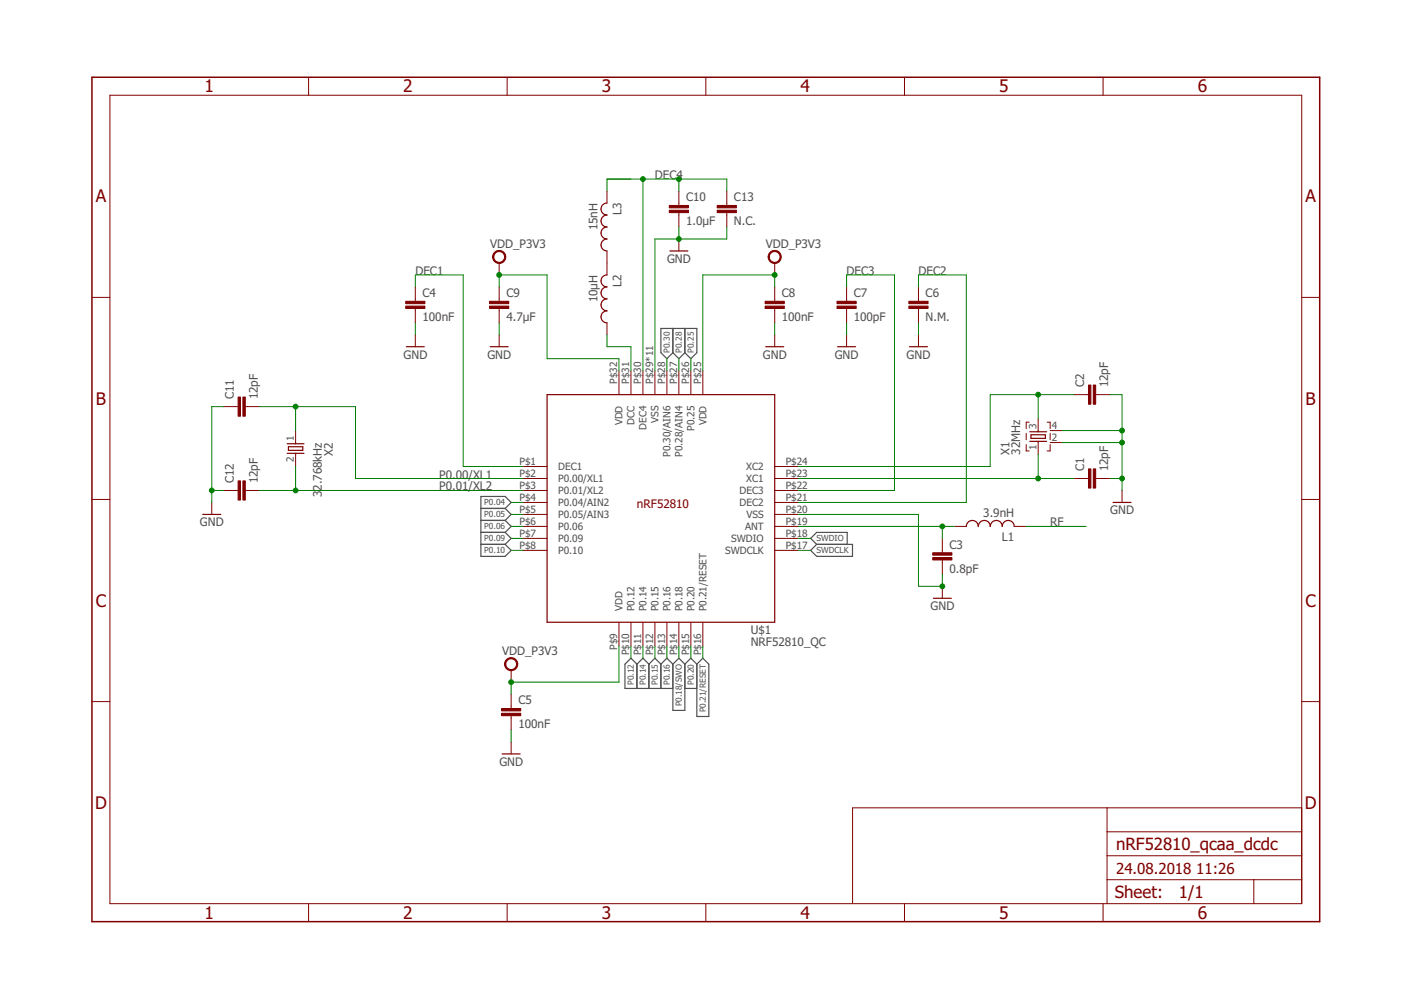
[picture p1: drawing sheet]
<?xml version="1.0" encoding="utf-8"?>
<!DOCTYPE eagle SYSTEM "eagle.dtd">
<eagle version="8.3.0">
<drawing>
<settings>
<setting alwaysvectorfont="no"/>
<setting keepoldvectorfont="yes"/>
<setting verticaltext="up"/>
</settings>
<grid distance="0.1" unitdist="inch" unit="inch" style="lines" multiple="1" display="no" altdistance="0.01" altunitdist="inch" altunit="inch"/>
<schematic xreflabel="%F%N/%S.%C%R" xrefpart="/%S.%C%R">
<libraries>
<library name="frames">
<symbols>
<symbol name="A4L-LOC">
<wire x1="256.54" y1="3.81" x2="256.54" y2="8.89" width="0.1016" layer="94"/>
<wire x1="256.54" y1="8.89" x2="256.54" y2="13.97" width="0.1016" layer="94"/>
<wire x1="256.54" y1="13.97" x2="256.54" y2="19.05" width="0.1016" layer="94"/>
<wire x1="256.54" y1="19.05" x2="256.54" y2="24.13" width="0.1016" layer="94"/>
<wire x1="161.29" y1="3.81" x2="161.29" y2="24.13" width="0.1016" layer="94"/>
<wire x1="161.29" y1="24.13" x2="215.265" y2="24.13" width="0.1016" layer="94"/>
<wire x1="215.265" y1="24.13" x2="256.54" y2="24.13" width="0.1016" layer="94"/>
<wire x1="246.38" y1="3.81" x2="246.38" y2="8.89" width="0.1016" layer="94"/>
<wire x1="246.38" y1="8.89" x2="256.54" y2="8.89" width="0.1016" layer="94"/>
<wire x1="246.38" y1="8.89" x2="215.265" y2="8.89" width="0.1016" layer="94"/>
<wire x1="215.265" y1="8.89" x2="215.265" y2="3.81" width="0.1016" layer="94"/>
<wire x1="215.265" y1="8.89" x2="215.265" y2="13.97" width="0.1016" layer="94"/>
<wire x1="215.265" y1="13.97" x2="256.54" y2="13.97" width="0.1016" layer="94"/>
<wire x1="215.265" y1="13.97" x2="215.265" y2="19.05" width="0.1016" layer="94"/>
<wire x1="215.265" y1="19.05" x2="256.54" y2="19.05" width="0.1016" layer="94"/>
<wire x1="215.265" y1="19.05" x2="215.265" y2="24.13" width="0.1016" layer="94"/>
<text x="217.17" y="15.24" size="2.54" layer="94">&gt;DRAWING_NAME</text>
<text x="217.17" y="10.16" size="2.286" layer="94">&gt;LAST_DATE_TIME</text>
<text x="230.505" y="5.08" size="2.54" layer="94">&gt;SHEET</text>
<text x="216.916" y="4.953" size="2.54" layer="94">Sheet:</text>
<frame x1="0" y1="0" x2="260.35" y2="179.07" columns="6" rows="4" layer="94"/>
</symbol>
</symbols>
<devicesets>
<deviceset name="A4L-LOC" prefix="FRAME" uservalue="yes">
<gates>
<gate name="G$1" symbol="A4L-LOC" x="0" y="0"/>
</gates>
<devices>
<device name="">
<technologies>
<technology name=""/>
</technologies>
</device>
</devices>
</deviceset>
</devicesets>
</library>
<library name="Nordic_nRF">
<symbols>
<symbol name="XTAL_GND">
<wire x1="4.826" y1="2.54" x2="5.08" y2="2.54" width="0.1524" layer="94"/>
<wire x1="2.54" y1="2.54" x2="2.794" y2="2.54" width="0.1524" layer="94"/>
<wire x1="3.429" y1="4.064" x2="3.429" y2="1.016" width="0.254" layer="94"/>
<wire x1="3.429" y1="1.016" x2="4.191" y2="1.016" width="0.254" layer="94"/>
<wire x1="4.191" y1="1.016" x2="4.191" y2="4.064" width="0.254" layer="94"/>
<wire x1="4.191" y1="4.064" x2="3.429" y2="4.064" width="0.254" layer="94"/>
<wire x1="4.826" y1="4.318" x2="4.826" y2="2.54" width="0.254" layer="94"/>
<wire x1="4.826" y1="2.54" x2="4.826" y2="0.762" width="0.254" layer="94"/>
<wire x1="2.794" y1="4.318" x2="2.794" y2="2.54" width="0.254" layer="94"/>
<wire x1="2.794" y1="2.54" x2="2.794" y2="0.762" width="0.254" layer="94"/>
<wire x1="0.762" y1="4.445" x2="0.762" y2="5.08" width="0.1524" layer="94" style="shortdash"/>
<wire x1="0.762" y1="5.08" x2="6.858" y2="5.08" width="0.1524" layer="94" style="shortdash"/>
<wire x1="6.858" y1="5.08" x2="6.858" y2="4.445" width="0.1524" layer="94" style="shortdash"/>
<wire x1="6.858" y1="0.635" x2="6.858" y2="0" width="0.1524" layer="94" style="shortdash"/>
<wire x1="0.762" y1="0" x2="6.858" y2="0" width="0.1524" layer="94" style="shortdash"/>
<wire x1="0.762" y1="0" x2="0.762" y2="0.635" width="0.1524" layer="94" style="shortdash"/>
<text x="0" y="8.636" size="1.778" layer="95">&gt;NAME</text>
<text x="0" y="6.35" size="1.778" layer="96">&gt;VALUE</text>
<pin name="3" x="7.62" y="2.54" visible="pad" length="short" direction="pas" swaplevel="1" rot="R180"/>
<pin name="1" x="0" y="2.54" visible="pad" length="short" direction="pas" swaplevel="1"/>
<pin name="4" x="5.08" y="-2.54" visible="pad" length="short" direction="pas" rot="R90"/>
<pin name="2" x="2.54" y="-2.54" visible="pad" length="short" direction="pas" rot="R90"/>
</symbol>
<symbol name="XTAL">
<wire x1="2.286" y1="0" x2="2.54" y2="0" width="0.1524" layer="94"/>
<wire x1="0" y1="0" x2="0.254" y2="0" width="0.1524" layer="94"/>
<wire x1="0.889" y1="1.524" x2="0.889" y2="-1.524" width="0.254" layer="94"/>
<wire x1="0.889" y1="-1.524" x2="1.651" y2="-1.524" width="0.254" layer="94"/>
<wire x1="1.651" y1="-1.524" x2="1.651" y2="1.524" width="0.254" layer="94"/>
<wire x1="1.651" y1="1.524" x2="0.889" y2="1.524" width="0.254" layer="94"/>
<wire x1="2.286" y1="1.778" x2="2.286" y2="0" width="0.254" layer="94"/>
<wire x1="2.286" y1="0" x2="2.286" y2="-1.778" width="0.254" layer="94"/>
<wire x1="0.254" y1="1.778" x2="0.254" y2="0" width="0.254" layer="94"/>
<wire x1="0.254" y1="0" x2="0.254" y2="-1.778" width="0.254" layer="94"/>
<text x="0" y="6.096" size="1.778" layer="95">&gt;NAME</text>
<text x="0" y="3.81" size="1.778" layer="96">&gt;VALUE</text>
<pin name="2" x="5.08" y="0" visible="pad" length="short" direction="pas" swaplevel="1" rot="R180"/>
<pin name="1" x="-2.54" y="0" visible="pad" length="short" direction="pas" swaplevel="1"/>
</symbol>
<symbol name="L-US">
<wire x1="0" y1="5.08" x2="1.27" y2="3.81" width="0.254" layer="94" curve="-90"/>
<wire x1="0" y1="2.54" x2="1.27" y2="3.81" width="0.254" layer="94" curve="90"/>
<wire x1="0" y1="2.54" x2="1.27" y2="1.27" width="0.254" layer="94" curve="-90"/>
<wire x1="0" y1="0" x2="1.27" y2="1.27" width="0.254" layer="94" curve="90"/>
<wire x1="0" y1="0" x2="1.27" y2="-1.27" width="0.254" layer="94" curve="-90"/>
<wire x1="0" y1="-2.54" x2="1.27" y2="-1.27" width="0.254" layer="94" curve="90"/>
<wire x1="0" y1="-2.54" x2="1.27" y2="-3.81" width="0.254" layer="94" curve="-90"/>
<wire x1="0" y1="-5.08" x2="1.27" y2="-3.81" width="0.254" layer="94" curve="90"/>
<text x="-1.27" y="-5.08" size="1.778" layer="95" rot="R90">&gt;NAME</text>
<text x="3.81" y="-5.08" size="1.778" layer="96" rot="R90">&gt;VALUE</text>
<pin name="2" x="0" y="-7.62" visible="off" length="short" direction="pas" swaplevel="1" rot="R90"/>
<pin name="1" x="0" y="7.62" visible="off" length="short" direction="pas" swaplevel="1" rot="R270"/>
</symbol>
<symbol name="C-EU">
<wire x1="0" y1="0" x2="0" y2="-0.508" width="0.1524" layer="94"/>
<wire x1="0" y1="-2.54" x2="0" y2="-2.032" width="0.1524" layer="94"/>
<text x="1.524" y="0.381" size="1.778" layer="95">&gt;NAME</text>
<text x="1.524" y="-4.699" size="1.778" layer="96">&gt;VALUE</text>
<rectangle x1="-2.032" y1="-2.032" x2="2.032" y2="-1.524" layer="94"/>
<rectangle x1="-2.032" y1="-1.016" x2="2.032" y2="-0.508" layer="94"/>
<pin name="1" x="0" y="2.54" visible="off" length="short" direction="pas" swaplevel="1" rot="R270"/>
<pin name="2" x="0" y="-5.08" visible="off" length="short" direction="pas" swaplevel="1" rot="R90"/>
</symbol>
<symbol name="NRF52810_QC">
<pin name="DEC1@1" x="-5.08" y="33.02" length="middle"/>
<pin name="P0.00/XL1@2" x="-5.08" y="30.48" length="middle"/>
<pin name="P0.01/XL2@3" x="-5.08" y="27.94" length="middle"/>
<pin name="P0.04/AIN2@4" x="-5.08" y="25.4" length="middle"/>
<pin name="P0.05/AIN3@5" x="-5.08" y="22.86" length="middle"/>
<pin name="P0.06@6" x="-5.08" y="20.32" length="middle"/>
<pin name="P0.09@7" x="-5.08" y="17.78" length="middle"/>
<pin name="P0.10@8" x="-5.08" y="15.24" length="middle"/>
<pin name="VDD@9" x="15.24" y="-5.08" length="middle" rot="R90"/>
<pin name="P0.12@10" x="17.78" y="-5.08" length="middle" rot="R90"/>
<pin name="P0.14@11" x="20.32" y="-5.08" length="middle" rot="R90"/>
<pin name="P0.15@12" x="22.86" y="-5.08" length="middle" rot="R90"/>
<pin name="P0.16@13" x="25.4" y="-5.08" length="middle" rot="R90"/>
<pin name="P0.18@14" x="27.94" y="-5.08" length="middle" rot="R90"/>
<pin name="P0.20@15" x="30.48" y="-5.08" length="middle" rot="R90"/>
<pin name="P0.21/RESET@16" x="33.02" y="-5.08" length="middle" rot="R90"/>
<pin name="SWDCLK@17" x="53.34" y="15.24" length="middle" rot="R180"/>
<pin name="SWDIO@18" x="53.34" y="17.78" length="middle" rot="R180"/>
<pin name="ANT@19" x="53.34" y="20.32" length="middle" rot="R180"/>
<pin name="VSS@20" x="53.34" y="22.86" length="middle" rot="R180"/>
<pin name="DEC2@21" x="53.34" y="25.4" length="middle" rot="R180"/>
<pin name="DEC3@22" x="53.34" y="27.94" length="middle" rot="R180"/>
<pin name="XC1@23" x="53.34" y="30.48" length="middle" rot="R180"/>
<pin name="XC2@24" x="53.34" y="33.02" length="middle" rot="R180"/>
<pin name="VDD@25" x="33.02" y="53.34" length="middle" rot="R270"/>
<pin name="P0.25@26" x="30.48" y="53.34" length="middle" rot="R270"/>
<pin name="P0.28/AIN4@27" x="27.94" y="53.34" length="middle" rot="R270"/>
<pin name="P0.30/AIN6@28" x="25.4" y="53.34" length="middle" rot="R270"/>
<pin name="VSS@29" x="22.86" y="53.34" length="middle" rot="R270"/>
<pin name="DEC4@30" x="20.32" y="53.34" length="middle" rot="R270"/>
<pin name="DCC@31" x="17.78" y="53.34" length="middle" rot="R270"/>
<pin name="VDD@32" x="15.24" y="53.34" length="middle" rot="R270"/>
<wire x1="0" y1="0" x2="0" y2="48.26" width="0.254" layer="94"/>
<wire x1="0" y1="48.26" x2="48.26" y2="48.26" width="0.254" layer="94"/>
<wire x1="48.26" y1="48.26" x2="48.26" y2="0" width="0.254" layer="94"/>
<wire x1="48.26" y1="0" x2="0" y2="0" width="0.254" layer="94"/>
<text x="19.05" y="24.13" size="1.778" layer="94">nRF52810</text>
<text x="43.18" y="-2.54" size="1.778" layer="95">&gt;NAME</text>
<text x="43.18" y="-5.08" size="1.778" layer="96">&gt;VALUE</text>
</symbol>
</symbols>
<devicesets>
<deviceset name="XTAL_32MHZ" uservalue="yes">
<gates>
<gate name="X$1" symbol="XTAL_GND" x="0" y="0"/>
</gates>
<devices>
<device name="" package="BT-XTAL_2016_N">
<connects>
<connect gate="X$1" pin="1" pad="1"/>
<connect gate="X$1" pin="2" pad="2"/>
<connect gate="X$1" pin="3" pad="3"/>
<connect gate="X$1" pin="4" pad="4"/>
</connects>
<technologies>
<technology name=""/>
</technologies>
</device>
</devices>
</deviceset>
<deviceset name="XTAL_32KHZ" uservalue="yes">
<gates>
<gate name="X$1" symbol="XTAL" x="0" y="0"/>
</gates>
<devices>
<device name="" package="XTAL_3215_N">
<connects>
<connect gate="X$1" pin="1" pad="1"/>
<connect gate="X$1" pin="2" pad="2"/>
</connects>
<technologies>
<technology name=""/>
</technologies>
</device>
</devices>
</deviceset>
<deviceset name="INDUCTOR" uservalue="yes">
<gates>
<gate name="L$1" symbol="L-US" x="0" y="0"/>
</gates>
<devices>
<device name="_0402_L" package="RESC0402_L">
<connects>
<connect gate="L$1" pin="1" pad="1"/>
<connect gate="L$1" pin="2" pad="2"/>
</connects>
<technologies>
<technology name=""/>
</technologies>
</device>
<device name="_0201_L" package="RESC0201_L">
<connects>
<connect gate="L$1" pin="1" pad="1"/>
<connect gate="L$1" pin="2" pad="2"/>
</connects>
<technologies>
<technology name=""/>
</technologies>
</device>
<device name="_0201_M" package="RESC0201_M">
<connects>
<connect gate="L$1" pin="1" pad="1"/>
<connect gate="L$1" pin="2" pad="2"/>
</connects>
<technologies>
<technology name=""/>
</technologies>
</device>
<device name="_0201_N" package="RESC0201_N">
<connects>
<connect gate="L$1" pin="1" pad="1"/>
<connect gate="L$1" pin="2" pad="2"/>
</connects>
<technologies>
<technology name=""/>
</technologies>
</device>
<device name="_0402_M" package="RESC0402_M">
<connects>
<connect gate="L$1" pin="1" pad="1"/>
<connect gate="L$1" pin="2" pad="2"/>
</connects>
<technologies>
<technology name=""/>
</technologies>
</device>
<device name="_0402_N" package="RESC0402_N">
<connects>
<connect gate="L$1" pin="1" pad="1"/>
<connect gate="L$1" pin="2" pad="2"/>
</connects>
<technologies>
<technology name=""/>
</technologies>
</device>
<device name="_0603_L" package="RESC0603_L">
<connects>
<connect gate="L$1" pin="1" pad="1"/>
<connect gate="L$1" pin="2" pad="2"/>
</connects>
<technologies>
<technology name=""/>
</technologies>
</device>
<device name="_0603_M" package="RESC0603_M">
<connects>
<connect gate="L$1" pin="1" pad="1"/>
<connect gate="L$1" pin="2" pad="2"/>
</connects>
<technologies>
<technology name=""/>
</technologies>
</device>
<device name="_0603_N" package="RESC0603_N">
<connects>
<connect gate="L$1" pin="1" pad="1"/>
<connect gate="L$1" pin="2" pad="2"/>
</connects>
<technologies>
<technology name=""/>
</technologies>
</device>
<device name="_0805_L" package="RESC0805_L">
<connects>
<connect gate="L$1" pin="1" pad="1"/>
<connect gate="L$1" pin="2" pad="2"/>
</connects>
<technologies>
<technology name=""/>
</technologies>
</device>
<device name="_0805_M" package="RESC0805_M">
<connects>
<connect gate="L$1" pin="1" pad="1"/>
<connect gate="L$1" pin="2" pad="2"/>
</connects>
<technologies>
<technology name=""/>
</technologies>
</device>
<device name="_0805_N" package="RESC0805_N">
<connects>
<connect gate="L$1" pin="1" pad="1"/>
<connect gate="L$1" pin="2" pad="2"/>
</connects>
<technologies>
<technology name=""/>
</technologies>
</device>
</devices>
</deviceset>
<deviceset name="CAPACITOR" uservalue="yes">
<gates>
<gate name="C$1" symbol="C-EU" x="0" y="0"/>
</gates>
<devices>
<device name="_0201_L" package="RESC0201_L">
<connects>
<connect gate="C$1" pin="1" pad="1"/>
<connect gate="C$1" pin="2" pad="2"/>
</connects>
<technologies>
<technology name=""/>
</technologies>
</device>
<device name="_0201_M" package="RESC0201_M">
<connects>
<connect gate="C$1" pin="1" pad="1"/>
<connect gate="C$1" pin="2" pad="2"/>
</connects>
<technologies>
<technology name=""/>
</technologies>
</device>
<device name="_0201_N" package="RESC0201_N">
<connects>
<connect gate="C$1" pin="1" pad="1"/>
<connect gate="C$1" pin="2" pad="2"/>
</connects>
<technologies>
<technology name=""/>
</technologies>
</device>
<device name="_0402_L" package="RESC0402_L">
<connects>
<connect gate="C$1" pin="1" pad="1"/>
<connect gate="C$1" pin="2" pad="2"/>
</connects>
<technologies>
<technology name=""/>
</technologies>
</device>
<device name="_0402_M" package="RESC0402_M">
<connects>
<connect gate="C$1" pin="1" pad="1"/>
<connect gate="C$1" pin="2" pad="2"/>
</connects>
<technologies>
<technology name=""/>
</technologies>
</device>
<device name="_0402_N" package="RESC0402_N">
<connects>
<connect gate="C$1" pin="1" pad="1"/>
<connect gate="C$1" pin="2" pad="2"/>
</connects>
<technologies>
<technology name=""/>
</technologies>
</device>
<device name="_0603_L" package="RESC0603_L">
<connects>
<connect gate="C$1" pin="1" pad="1"/>
<connect gate="C$1" pin="2" pad="2"/>
</connects>
<technologies>
<technology name=""/>
</technologies>
</device>
<device name="_0603_M" package="RESC0603_M">
<connects>
<connect gate="C$1" pin="1" pad="1"/>
<connect gate="C$1" pin="2" pad="2"/>
</connects>
<technologies>
<technology name=""/>
</technologies>
</device>
<device name="_0603_N" package="RESC0603_N">
<connects>
<connect gate="C$1" pin="1" pad="1"/>
<connect gate="C$1" pin="2" pad="2"/>
</connects>
<technologies>
<technology name=""/>
</technologies>
</device>
<device name="_0805_L" package="RESC0805_L">
<connects>
<connect gate="C$1" pin="1" pad="1"/>
<connect gate="C$1" pin="2" pad="2"/>
</connects>
<technologies>
<technology name=""/>
</technologies>
</device>
<device name="_0805_M" package="RESC0805_M">
<connects>
<connect gate="C$1" pin="1" pad="1"/>
<connect gate="C$1" pin="2" pad="2"/>
</connects>
<technologies>
<technology name=""/>
</technologies>
</device>
<device name="_0805_N" package="RESC0805_N">
<connects>
<connect gate="C$1" pin="1" pad="1"/>
<connect gate="C$1" pin="2" pad="2"/>
</connects>
<technologies>
<technology name=""/>
</technologies>
</device>
</devices>
</deviceset>
<deviceset name="NRF52810_QC">
<gates>
<gate name="G$1" symbol="NRF52810_QC" x="0" y="0"/>
</gates>
<devices>
<device name="" package="QFN50P500X500X90-32_N">
<connects>
<connect gate="G$1" pin="ANT@19" pad="P$19"/>
<connect gate="G$1" pin="DCC@31" pad="P$31"/>
<connect gate="G$1" pin="DEC1@1" pad="P$1"/>
<connect gate="G$1" pin="DEC2@21" pad="P$21"/>
<connect gate="G$1" pin="DEC3@22" pad="P$22"/>
<connect gate="G$1" pin="DEC4@30" pad="P$30"/>
<connect gate="G$1" pin="P0.00/XL1@2" pad="P$2"/>
<connect gate="G$1" pin="P0.01/XL2@3" pad="P$3"/>
<connect gate="G$1" pin="P0.04/AIN2@4" pad="P$4"/>
<connect gate="G$1" pin="P0.05/AIN3@5" pad="P$5"/>
<connect gate="G$1" pin="P0.06@6" pad="P$6"/>
<connect gate="G$1" pin="P0.09@7" pad="P$7"/>
<connect gate="G$1" pin="P0.10@8" pad="P$8"/>
<connect gate="G$1" pin="P0.12@10" pad="P$10"/>
<connect gate="G$1" pin="P0.14@11" pad="P$11"/>
<connect gate="G$1" pin="P0.15@12" pad="P$12"/>
<connect gate="G$1" pin="P0.16@13" pad="P$13"/>
<connect gate="G$1" pin="P0.18@14" pad="P$14"/>
<connect gate="G$1" pin="P0.20@15" pad="P$15"/>
<connect gate="G$1" pin="P0.21/RESET@16" pad="P$16"/>
<connect gate="G$1" pin="P0.25@26" pad="P$26"/>
<connect gate="G$1" pin="P0.28/AIN4@27" pad="P$27"/>
<connect gate="G$1" pin="P0.30/AIN6@28" pad="P$28"/>
<connect gate="G$1" pin="SWDCLK@17" pad="P$17"/>
<connect gate="G$1" pin="SWDIO@18" pad="P$18"/>
<connect gate="G$1" pin="VDD@25" pad="P$25"/>
<connect gate="G$1" pin="VDD@32" pad="P$32"/>
<connect gate="G$1" pin="VDD@9" pad="P$9"/>
<connect gate="G$1" pin="VSS@20" pad="P$20"/>
<connect gate="G$1" pin="VSS@29" pad="P$29 P$33 P$34 P$35 P$36 P$37 P$38 P$39 P$40 P$41 P$42"/>
<connect gate="G$1" pin="XC1@23" pad="P$23"/>
<connect gate="G$1" pin="XC2@24" pad="P$24"/>
</connects>
<technologies>
<technology name=""/>
</technologies>
</device>
</devices>
</deviceset>
</devicesets>
</library>
<library name="supply2">
<symbols>
<symbol name="VCC">
<circle x="0" y="1.27" radius="1.27" width="0.254" layer="94"/>
<text x="-1.905" y="3.175" size="1.778" layer="96">&gt;VALUE</text>
<pin name="VCC" x="0" y="-2.54" visible="off" length="short" direction="sup" rot="R90"/>
</symbol>
</symbols>
<devicesets>
<deviceset name="VCC" prefix="SUPPLY">
<gates>
<gate name="G$1" symbol="VCC" x="0" y="0"/>
</gates>
<devices>
<device name="">
<technologies>
<technology name=""/>
</technologies>
</device>
</devices>
</deviceset>
</devicesets>
</library>
<library name="supply1">
<symbols>
<symbol name="GND">
<wire x1="-1.905" y1="0" x2="1.905" y2="0" width="0.254" layer="94"/>
<text x="-2.54" y="-2.54" size="1.778" layer="96">&gt;VALUE</text>
<pin name="GND" x="0" y="2.54" visible="off" length="short" direction="sup" rot="R270"/>
</symbol>
</symbols>
<devicesets>
<deviceset name="GND" prefix="GND">
<gates>
<gate name="1" symbol="GND" x="0" y="0"/>
</gates>
<devices>
<device name="">
<technologies>
<technology name=""/>
</technologies>
</device>
</devices>
</deviceset>
</devicesets>
</library>
</libraries>
<attributes>
</attributes>
<variantdefs>
</variantdefs>
<classes>
<class number="0" name="default" width="0" drill="0">
</class>
</classes>
<parts>
<part name="FRAME1" library="frames" deviceset="A4L-LOC" device="" value="1"/>
<part name="VDD_NRF" library="supply2" deviceset="VCC" device="" value="VDD_P3V3"/>
<part name="VDD_NRF1" library="supply2" deviceset="VCC" device="" value="VDD_P3V3"/>
<part name="VDD_NRF2" library="supply2" deviceset="VCC" device="" value="VDD_P3V3"/>
<part name="GND1" library="supply1" deviceset="GND" device=""/>
<part name="GND2" library="supply1" deviceset="GND" device=""/>
<part name="GND3" library="supply1" deviceset="GND" device=""/>
<part name="GND4" library="supply1" deviceset="GND" device=""/>
<part name="GND5" library="supply1" deviceset="GND" device=""/>
<part name="GND6" library="supply1" deviceset="GND" device=""/>
<part name="GND7" library="supply1" deviceset="GND" device=""/>
<part name="GND9" library="supply1" deviceset="GND" device=""/>
<part name="GND10" library="supply1" deviceset="GND" device=""/>
<part name="GND11" library="supply1" deviceset="GND" device=""/>
<part name="X1" library="Nordic_nRF" deviceset="XTAL_32MHZ" device="" value="32MHz"/>
<part name="X2" library="Nordic_nRF" deviceset="XTAL_32KHZ" device="" value="32.768kHz"/>
<part name="L1" library="Nordic_nRF" deviceset="INDUCTOR" device="_0402_N" value="3.9nH"/>
<part name="C2" library="Nordic_nRF" deviceset="CAPACITOR" device="_0402_N" value="12pF"/>
<part name="C1" library="Nordic_nRF" deviceset="CAPACITOR" device="_0402_N" value="12pF"/>
<part name="C3" library="Nordic_nRF" deviceset="CAPACITOR" device="_0402_N" value="0.8pF"/>
<part name="C4" library="Nordic_nRF" deviceset="CAPACITOR" device="_0402_N" value="100nF"/>
<part name="C5" library="Nordic_nRF" deviceset="CAPACITOR" device="_0402_N" value="100nF"/>
<part name="C6" library="Nordic_nRF" deviceset="CAPACITOR" device="_0402_N" value="N.M."/>
<part name="C7" library="Nordic_nRF" deviceset="CAPACITOR" device="_0402_N" value="100pF"/>
<part name="C8" library="Nordic_nRF" deviceset="CAPACITOR" device="_0402_N" value="100nF"/>
<part name="C9" library="Nordic_nRF" deviceset="CAPACITOR" device="_0603_N" value="4.7µF"/>
<part name="C10" library="Nordic_nRF" deviceset="CAPACITOR" device="_0603_N" value="1.0µF"/>
<part name="C11" library="Nordic_nRF" deviceset="CAPACITOR" device="_0402_N" value="12pF"/>
<part name="C12" library="Nordic_nRF" deviceset="CAPACITOR" device="_0402_N" value="12pF"/>
<part name="U$1" library="Nordic_nRF" deviceset="NRF52810_QC" device=""/>
<part name="L2" library="Nordic_nRF" deviceset="INDUCTOR" device="_0603_N" value="10µH"/>
<part name="L3" library="Nordic_nRF" deviceset="INDUCTOR" device="_0402_N" value="15nH"/>
<part name="C13" library="Nordic_nRF" deviceset="CAPACITOR" device="_0402_N" value="N.C."/>
</parts>
<sheets>
<sheet>
<plain>
</plain>
<instances>
<instance part="FRAME1" gate="G$1" x="0" y="0"/>
<instance part="VDD_NRF" gate="G$1" x="88.9" y="53.34"/>
<instance part="GND1" gate="1" x="88.9" y="35.56" rot="MR0"/>
<instance part="GND2" gate="1" x="68.58" y="121.92" rot="MR0"/>
<instance part="GND3" gate="1" x="86.36" y="121.92" rot="MR0"/>
<instance part="GND4" gate="1" x="124.46" y="142.24" rot="MR0"/>
<instance part="GND5" gate="1" x="144.78" y="121.92" rot="MR0"/>
<instance part="GND6" gate="1" x="180.34" y="68.58" rot="MR0"/>
<instance part="GND7" gate="1" x="160.02" y="121.92" rot="MR0"/>
<instance part="GND9" gate="1" x="25.4" y="86.36" rot="MR0"/>
<instance part="VDD_NRF1" gate="G$1" x="86.36" y="139.7"/>
<instance part="VDD_NRF2" gate="G$1" x="144.78" y="139.7"/>
<instance part="GND10" gate="1" x="218.44" y="88.9" rot="MR0"/>
<instance part="GND11" gate="1" x="175.26" y="121.92" rot="MR0"/>
<instance part="X1" gate="X$1" x="203.2" y="99.06" rot="R90"/>
<instance part="L1" gate="L$1" x="190.5" y="83.82" rot="R90"/>
<instance part="C2" gate="C$1" x="210.82" y="111.76" rot="R90"/>
<instance part="C1" gate="C$1" x="210.82" y="93.98" rot="R90"/>
<instance part="C3" gate="C$1" x="180.34" y="78.74"/>
<instance part="C4" gate="C$1" x="68.58" y="132.08"/>
<instance part="C5" gate="C$1" x="88.9" y="45.72"/>
<instance part="C8" gate="C$1" x="144.78" y="132.08"/>
<instance part="C6" gate="C$1" x="175.26" y="132.08"/>
<instance part="C7" gate="C$1" x="160.02" y="132.08"/>
<instance part="C9" gate="C$1" x="86.36" y="132.08"/>
<instance part="C10" gate="C$1" x="124.46" y="152.4"/>
<instance part="X2" gate="X$1" x="43.18" y="101.6" rot="R270"/>
<instance part="C11" gate="C$1" x="30.48" y="109.22" rot="R90"/>
<instance part="C12" gate="C$1" x="30.48" y="91.44" rot="R90"/>
<instance part="U$1" gate="G$1" x="96.52" y="63.5"/>
<instance part="L3" gate="L$1" x="109.22" y="147.32" rot="R180"/>
<instance part="L2" gate="L$1" x="109.22" y="132.08" rot="R180"/>
<instance part="C13" gate="C$1" x="134.62" y="152.4"/>
</instances>
<busses>
</busses>
<nets>
<net name="GND" class="0">
<segment>
<pinref part="GND1" gate="1" pin="GND"/>
<wire x1="88.9" y1="38.1" x2="88.9" y2="40.64" width="0.1524" layer="91"/>
<pinref part="C5" gate="C$1" pin="2"/>
</segment>
<segment>
<pinref part="GND3" gate="1" pin="GND"/>
<wire x1="86.36" y1="124.46" x2="86.36" y2="127" width="0.1524" layer="91"/>
<pinref part="C9" gate="C$1" pin="2"/>
</segment>
<segment>
<pinref part="GND2" gate="1" pin="GND"/>
<wire x1="68.58" y1="124.46" x2="68.58" y2="127" width="0.1524" layer="91"/>
<pinref part="C4" gate="C$1" pin="2"/>
</segment>
<segment>
<pinref part="GND4" gate="1" pin="GND"/>
<wire x1="124.46" y1="147.32" x2="124.46" y2="144.78" width="0.1524" layer="91"/>
<wire x1="119.38" y1="116.84" x2="119.38" y2="144.78" width="0.1524" layer="91"/>
<wire x1="119.38" y1="144.78" x2="124.46" y2="144.78" width="0.1524" layer="91"/>
<junction x="124.46" y="144.78"/>
<pinref part="C10" gate="C$1" pin="2"/>
<pinref part="U$1" gate="G$1" pin="VSS@29"/>
<pinref part="C13" gate="C$1" pin="2"/>
<wire x1="134.62" y1="147.32" x2="134.62" y2="144.78" width="0.1524" layer="91"/>
<wire x1="134.62" y1="144.78" x2="124.46" y2="144.78" width="0.1524" layer="91"/>
</segment>
<segment>
<pinref part="GND5" gate="1" pin="GND"/>
<wire x1="144.78" y1="127" x2="144.78" y2="124.46" width="0.1524" layer="91"/>
<pinref part="C8" gate="C$1" pin="2"/>
</segment>
<segment>
<wire x1="215.9" y1="111.76" x2="218.44" y2="111.76" width="0.1524" layer="91"/>
<pinref part="GND10" gate="1" pin="GND"/>
<wire x1="218.44" y1="111.76" x2="218.44" y2="104.14" width="0.1524" layer="91"/>
<wire x1="218.44" y1="104.14" x2="218.44" y2="101.6" width="0.1524" layer="91"/>
<wire x1="218.44" y1="101.6" x2="218.44" y2="93.98" width="0.1524" layer="91"/>
<wire x1="218.44" y1="93.98" x2="218.44" y2="91.44" width="0.1524" layer="91"/>
<wire x1="215.9" y1="93.98" x2="218.44" y2="93.98" width="0.1524" layer="91"/>
<junction x="218.44" y="93.98"/>
<wire x1="205.74" y1="104.14" x2="218.44" y2="104.14" width="0.1524" layer="91"/>
<junction x="218.44" y="104.14"/>
<wire x1="205.74" y1="101.6" x2="218.44" y2="101.6" width="0.1524" layer="91"/>
<junction x="218.44" y="101.6"/>
<pinref part="X1" gate="X$1" pin="4"/>
<pinref part="X1" gate="X$1" pin="2"/>
<pinref part="C2" gate="C$1" pin="2"/>
<pinref part="C1" gate="C$1" pin="2"/>
</segment>
<segment>
<pinref part="GND7" gate="1" pin="GND"/>
<wire x1="160.02" y1="127" x2="160.02" y2="124.46" width="0.1524" layer="91"/>
<pinref part="C7" gate="C$1" pin="2"/>
</segment>
<segment>
<pinref part="GND11" gate="1" pin="GND"/>
<wire x1="175.26" y1="127" x2="175.26" y2="124.46" width="0.1524" layer="91"/>
<pinref part="C6" gate="C$1" pin="2"/>
</segment>
<segment>
<pinref part="GND6" gate="1" pin="GND"/>
<wire x1="180.34" y1="71.12" x2="180.34" y2="73.66" width="0.1524" layer="91"/>
<wire x1="149.86" y1="86.36" x2="175.26" y2="86.36" width="0.1524" layer="91"/>
<wire x1="175.26" y1="86.36" x2="175.26" y2="71.12" width="0.1524" layer="91"/>
<wire x1="175.26" y1="71.12" x2="180.34" y2="71.12" width="0.1524" layer="91"/>
<junction x="180.34" y="71.12"/>
<pinref part="C3" gate="C$1" pin="2"/>
<pinref part="U$1" gate="G$1" pin="VSS@20"/>
</segment>
<segment>
<pinref part="GND9" gate="1" pin="GND"/>
<wire x1="25.4" y1="88.9" x2="25.4" y2="91.44" width="0.1524" layer="91"/>
<wire x1="25.4" y1="91.44" x2="25.4" y2="109.22" width="0.1524" layer="91"/>
<wire x1="25.4" y1="109.22" x2="27.94" y2="109.22" width="0.1524" layer="91"/>
<wire x1="27.94" y1="91.44" x2="25.4" y2="91.44" width="0.1524" layer="91"/>
<junction x="25.4" y="91.44"/>
<pinref part="C11" gate="C$1" pin="1"/>
<pinref part="C12" gate="C$1" pin="1"/>
</segment>
</net>
<net name="VDD_P3V3" class="0">
<segment>
<pinref part="VDD_NRF" gate="G$1" pin="VCC"/>
<wire x1="88.9" y1="50.8" x2="88.9" y2="48.26" width="0.1524" layer="91"/>
<wire x1="111.76" y1="58.42" x2="111.76" y2="50.8" width="0.1524" layer="91"/>
<wire x1="111.76" y1="50.8" x2="88.9" y2="50.8" width="0.1524" layer="91"/>
<junction x="88.9" y="50.8"/>
<pinref part="C5" gate="C$1" pin="1"/>
<pinref part="U$1" gate="G$1" pin="VDD@9"/>
</segment>
<segment>
<wire x1="86.36" y1="137.16" x2="86.36" y2="134.62" width="0.1524" layer="91"/>
<pinref part="VDD_NRF1" gate="G$1" pin="VCC"/>
<wire x1="111.76" y1="116.84" x2="111.76" y2="119.38" width="0.1524" layer="91"/>
<wire x1="111.76" y1="119.38" x2="96.52" y2="119.38" width="0.1524" layer="91"/>
<wire x1="96.52" y1="119.38" x2="96.52" y2="137.16" width="0.1524" layer="91"/>
<wire x1="96.52" y1="137.16" x2="86.36" y2="137.16" width="0.1524" layer="91"/>
<junction x="86.36" y="137.16"/>
<pinref part="C9" gate="C$1" pin="1"/>
<pinref part="U$1" gate="G$1" pin="VDD@32"/>
</segment>
<segment>
<wire x1="129.54" y1="116.84" x2="129.54" y2="137.16" width="0.1524" layer="91"/>
<wire x1="129.54" y1="137.16" x2="144.78" y2="137.16" width="0.1524" layer="91"/>
<wire x1="144.78" y1="137.16" x2="144.78" y2="134.62" width="0.1524" layer="91"/>
<pinref part="VDD_NRF2" gate="G$1" pin="VCC"/>
<junction x="144.78" y="137.16"/>
<pinref part="C8" gate="C$1" pin="1"/>
<pinref part="U$1" gate="G$1" pin="VDD@25"/>
</segment>
</net>
<net name="DEC1" class="0">
<segment>
<wire x1="68.58" y1="137.16" x2="68.58" y2="134.62" width="0.1524" layer="91"/>
<wire x1="91.44" y1="96.52" x2="78.74" y2="96.52" width="0.1524" layer="91"/>
<wire x1="78.74" y1="96.52" x2="78.74" y2="137.16" width="0.1524" layer="91"/>
<wire x1="78.74" y1="137.16" x2="68.58" y2="137.16" width="0.1524" layer="91"/>
<label x="68.58" y="137.16" size="1.778" layer="95"/>
<pinref part="C4" gate="C$1" pin="1"/>
<pinref part="U$1" gate="G$1" pin="DEC1@1"/>
</segment>
</net>
<net name="DEC3" class="0">
<segment>
<wire x1="160.02" y1="134.62" x2="160.02" y2="137.16" width="0.1524" layer="91"/>
<wire x1="160.02" y1="137.16" x2="170.18" y2="137.16" width="0.1524" layer="91"/>
<wire x1="170.18" y1="137.16" x2="170.18" y2="91.44" width="0.1524" layer="91"/>
<wire x1="170.18" y1="91.44" x2="149.86" y2="91.44" width="0.1524" layer="91"/>
<label x="160.02" y="137.16" size="1.778" layer="95"/>
<pinref part="C7" gate="C$1" pin="1"/>
<pinref part="U$1" gate="G$1" pin="DEC3@22"/>
</segment>
</net>
<net name="DEC2" class="0">
<segment>
<wire x1="149.86" y1="88.9" x2="185.42" y2="88.9" width="0.1524" layer="91"/>
<wire x1="185.42" y1="88.9" x2="185.42" y2="137.16" width="0.1524" layer="91"/>
<wire x1="185.42" y1="137.16" x2="175.26" y2="137.16" width="0.1524" layer="91"/>
<wire x1="175.26" y1="137.16" x2="175.26" y2="134.62" width="0.1524" layer="91"/>
<label x="175.26" y="137.16" size="1.778" layer="95"/>
<pinref part="C6" gate="C$1" pin="1"/>
<pinref part="U$1" gate="G$1" pin="DEC2@21"/>
</segment>
</net>
<net name="ANT" class="0">
<segment>
<wire x1="149.86" y1="83.82" x2="180.34" y2="83.82" width="0.1524" layer="91"/>
<wire x1="180.34" y1="83.82" x2="182.88" y2="83.82" width="0.1524" layer="91"/>
<wire x1="180.34" y1="81.28" x2="180.34" y2="83.82" width="0.1524" layer="91"/>
<junction x="180.34" y="83.82"/>
<pinref part="L1" gate="L$1" pin="1"/>
<pinref part="C3" gate="C$1" pin="1"/>
<pinref part="U$1" gate="G$1" pin="ANT@19"/>
</segment>
</net>
<net name="N$3" class="0">
<segment>
<wire x1="208.28" y1="111.76" x2="200.66" y2="111.76" width="0.1524" layer="91"/>
<wire x1="200.66" y1="111.76" x2="200.66" y2="106.68" width="0.1524" layer="91"/>
<wire x1="200.66" y1="111.76" x2="190.5" y2="111.76" width="0.1524" layer="91"/>
<wire x1="190.5" y1="111.76" x2="190.5" y2="96.52" width="0.1524" layer="91"/>
<junction x="200.66" y="111.76"/>
<wire x1="190.5" y1="96.52" x2="149.86" y2="96.52" width="0.1524" layer="91"/>
<pinref part="X1" gate="X$1" pin="3"/>
<pinref part="C2" gate="C$1" pin="1"/>
<pinref part="U$1" gate="G$1" pin="XC2@24"/>
</segment>
</net>
<net name="X1" class="0">
<segment>
<wire x1="200.66" y1="99.06" x2="200.66" y2="93.98" width="0.1524" layer="91"/>
<wire x1="200.66" y1="93.98" x2="208.28" y2="93.98" width="0.1524" layer="91"/>
<wire x1="149.86" y1="93.98" x2="200.66" y2="93.98" width="0.1524" layer="91"/>
<junction x="200.66" y="93.98"/>
<pinref part="X1" gate="X$1" pin="1"/>
<pinref part="C1" gate="C$1" pin="1"/>
<pinref part="U$1" gate="G$1" pin="XC1@23"/>
</segment>
</net>
<net name="P0.30" class="0">
<segment>
<pinref part="U$1" gate="G$1" pin="P0.30/AIN6@28"/>
<wire x1="121.92" y1="116.84" x2="121.92" y2="119.38" width="0.1524" layer="91"/>
<label x="121.92" y="119.38" size="1.27" layer="95" rot="R90" xref="yes"/>
</segment>
</net>
<net name="P0.05" class="0">
<segment>
<wire x1="91.44" y1="86.36" x2="88.9" y2="86.36" width="0.1524" layer="91"/>
<label x="88.9" y="86.36" size="1.27" layer="95" rot="R180" xref="yes"/>
<pinref part="U$1" gate="G$1" pin="P0.05/AIN3@5"/>
</segment>
</net>
<net name="P0.06" class="0">
<segment>
<wire x1="91.44" y1="83.82" x2="88.9" y2="83.82" width="0.1524" layer="91"/>
<label x="88.9" y="83.82" size="1.27" layer="95" rot="R180" xref="yes"/>
<pinref part="U$1" gate="G$1" pin="P0.06@6"/>
</segment>
</net>
<net name="P0.10" class="0">
<segment>
<label x="88.9" y="78.74" size="1.27" layer="95" rot="R180" xref="yes"/>
<wire x1="91.44" y1="78.74" x2="88.9" y2="78.74" width="0.1524" layer="91"/>
<pinref part="U$1" gate="G$1" pin="P0.10@8"/>
</segment>
</net>
<net name="P0.12" class="0">
<segment>
<wire x1="114.3" y1="58.42" x2="114.3" y2="55.88" width="0.1524" layer="91"/>
<label x="114.3" y="55.88" size="1.27" layer="95" rot="R270" xref="yes"/>
<pinref part="U$1" gate="G$1" pin="P0.12@10"/>
</segment>
</net>
<net name="P0.14" class="0">
<segment>
<wire x1="116.84" y1="58.42" x2="116.84" y2="55.88" width="0.1524" layer="91"/>
<label x="116.84" y="55.88" size="1.27" layer="95" rot="R270" xref="yes"/>
<pinref part="U$1" gate="G$1" pin="P0.14@11"/>
</segment>
</net>
<net name="P0.15" class="0">
<segment>
<wire x1="119.38" y1="58.42" x2="119.38" y2="55.88" width="0.1524" layer="91"/>
<label x="119.38" y="55.88" size="1.27" layer="95" rot="R270" xref="yes"/>
<pinref part="U$1" gate="G$1" pin="P0.15@12"/>
</segment>
</net>
<net name="P0.16" class="0">
<segment>
<wire x1="121.92" y1="58.42" x2="121.92" y2="55.88" width="0.1524" layer="91"/>
<label x="121.92" y="55.88" size="1.27" layer="95" rot="R270" xref="yes"/>
<pinref part="U$1" gate="G$1" pin="P0.16@13"/>
</segment>
</net>
<net name="P0.18/SWO" class="0">
<segment>
<wire x1="124.46" y1="58.42" x2="124.46" y2="55.88" width="0.1524" layer="91"/>
<label x="124.46" y="55.88" size="1.27" layer="95" rot="R270" xref="yes"/>
<pinref part="U$1" gate="G$1" pin="P0.18@14"/>
</segment>
</net>
<net name="P0.20" class="0">
<segment>
<wire x1="127" y1="58.42" x2="127" y2="55.88" width="0.1524" layer="91"/>
<label x="127" y="55.88" size="1.27" layer="95" rot="R270" xref="yes"/>
<pinref part="U$1" gate="G$1" pin="P0.20@15"/>
</segment>
</net>
<net name="P0.21/RESET" class="0">
<segment>
<wire x1="129.54" y1="58.42" x2="129.54" y2="55.88" width="0.1524" layer="91"/>
<label x="129.54" y="55.88" size="1.27" layer="95" rot="R270" xref="yes"/>
<pinref part="U$1" gate="G$1" pin="P0.21/RESET@16"/>
</segment>
</net>
<net name="P0.00/XL1" class="0">
<segment>
<wire x1="55.88" y1="93.98" x2="55.88" y2="109.22" width="0.1524" layer="91"/>
<pinref part="X2" gate="X$1" pin="1"/>
<wire x1="35.56" y1="109.22" x2="43.18" y2="109.22" width="0.1524" layer="91"/>
<wire x1="43.18" y1="109.22" x2="43.18" y2="104.14" width="0.1524" layer="91"/>
<wire x1="55.88" y1="109.22" x2="43.18" y2="109.22" width="0.1524" layer="91"/>
<junction x="43.18" y="109.22"/>
<wire x1="91.44" y1="93.98" x2="71.12" y2="93.98" width="0.1524" layer="91"/>
<wire x1="71.12" y1="93.98" x2="55.88" y2="93.98" width="0.1524" layer="91"/>
<label x="73.66" y="93.98" size="1.778" layer="95"/>
<pinref part="C11" gate="C$1" pin="2"/>
<pinref part="U$1" gate="G$1" pin="P0.00/XL1@2"/>
</segment>
</net>
<net name="P0.09" class="0">
<segment>
<wire x1="88.9" y1="81.28" x2="91.44" y2="81.28" width="0.1524" layer="91"/>
<label x="88.9" y="81.28" size="1.27" layer="95" rot="R180" xref="yes"/>
<pinref part="U$1" gate="G$1" pin="P0.09@7"/>
</segment>
</net>
<net name="P0.01/XL2" class="0">
<segment>
<pinref part="X2" gate="X$1" pin="2"/>
<wire x1="35.56" y1="91.44" x2="43.18" y2="91.44" width="0.1524" layer="91"/>
<wire x1="43.18" y1="91.44" x2="43.18" y2="96.52" width="0.1524" layer="91"/>
<wire x1="43.18" y1="91.44" x2="71.12" y2="91.44" width="0.1524" layer="91"/>
<wire x1="71.12" y1="91.44" x2="91.44" y2="91.44" width="0.1524" layer="91"/>
<label x="73.66" y="91.44" size="1.778" layer="95"/>
<pinref part="C12" gate="C$1" pin="2"/>
<junction x="43.18" y="91.44"/>
<pinref part="U$1" gate="G$1" pin="P0.01/XL2@3"/>
</segment>
</net>
<net name="SWDCLK" class="0">
<segment>
<wire x1="149.86" y1="78.74" x2="152.4" y2="78.74" width="0.1524" layer="91"/>
<label x="152.4" y="78.74" size="1.27" layer="95" xref="yes"/>
<pinref part="U$1" gate="G$1" pin="SWDCLK@17"/>
</segment>
</net>
<net name="SWDIO" class="0">
<segment>
<wire x1="149.86" y1="81.28" x2="152.4" y2="81.28" width="0.1524" layer="91"/>
<label x="152.4" y="81.28" size="1.27" layer="95" xref="yes"/>
<pinref part="U$1" gate="G$1" pin="SWDIO@18"/>
</segment>
</net>
<net name="RF" class="0">
<segment>
<pinref part="L1" gate="L$1" pin="2"/>
<wire x1="198.12" y1="83.82" x2="210.82" y2="83.82" width="0.1524" layer="91"/>
<label x="203.2" y="83.82" size="1.778" layer="95"/>
</segment>
</net>
<net name="N$2" class="0">
<segment>
<pinref part="L2" gate="L$1" pin="2"/>
<pinref part="L3" gate="L$1" pin="1"/>
</segment>
</net>
<net name="N$4" class="0">
<segment>
<pinref part="L2" gate="L$1" pin="1"/>
<wire x1="109.22" y1="121.92" x2="109.22" y2="124.46" width="0.1524" layer="91"/>
<pinref part="U$1" gate="G$1" pin="DCC@31"/>
<wire x1="109.22" y1="121.92" x2="114.3" y2="121.92" width="0.1524" layer="91"/>
<wire x1="114.3" y1="121.92" x2="114.3" y2="116.84" width="0.1524" layer="91"/>
</segment>
</net>
<net name="DEC4" class="0">
<segment>
<pinref part="L3" gate="L$1" pin="2"/>
<wire x1="109.22" y1="154.94" x2="109.22" y2="157.48" width="0.1524" layer="91"/>
<wire x1="109.22" y1="157.48" x2="114.3" y2="157.48" width="0.1524" layer="91"/>
<wire x1="116.84" y1="116.84" x2="116.84" y2="157.48" width="0.1524" layer="91"/>
<wire x1="116.84" y1="157.48" x2="124.46" y2="157.48" width="0.1524" layer="91"/>
<wire x1="124.46" y1="157.48" x2="124.46" y2="154.94" width="0.1524" layer="91"/>
<label x="119.38" y="157.48" size="1.778" layer="95"/>
<pinref part="C10" gate="C$1" pin="1"/>
<pinref part="U$1" gate="G$1" pin="DEC4@30"/>
<wire x1="109.22" y1="157.48" x2="116.84" y2="157.48" width="0.1524" layer="91"/>
<junction x="116.84" y="157.48"/>
<pinref part="C13" gate="C$1" pin="1"/>
<wire x1="134.62" y1="154.94" x2="134.62" y2="157.48" width="0.1524" layer="91"/>
<wire x1="134.62" y1="157.48" x2="124.46" y2="157.48" width="0.1524" layer="91"/>
<junction x="124.46" y="157.48"/>
</segment>
</net>
<net name="P0.28" class="0">
<segment>
<pinref part="U$1" gate="G$1" pin="P0.28/AIN4@27"/>
<wire x1="124.46" y1="116.84" x2="124.46" y2="119.38" width="0.1524" layer="91"/>
<label x="124.46" y="119.38" size="1.27" layer="95" rot="R90" xref="yes"/>
</segment>
</net>
<net name="P0.25" class="0">
<segment>
<pinref part="U$1" gate="G$1" pin="P0.25@26"/>
<wire x1="127" y1="116.84" x2="127" y2="119.38" width="0.1524" layer="91"/>
<label x="127" y="119.38" size="1.27" layer="95" rot="R90" xref="yes"/>
</segment>
</net>
<net name="P0.04" class="0">
<segment>
<pinref part="U$1" gate="G$1" pin="P0.04/AIN2@4"/>
<wire x1="91.44" y1="88.9" x2="88.9" y2="88.9" width="0.1524" layer="91"/>
<label x="88.9" y="88.9" size="1.27" layer="95" rot="R180" xref="yes"/>
</segment>
</net>
</nets>
</sheet>
</sheets>
<errors>
<approved hash="102,1,88.9,50.8,VCC,VDD_P3V3,,,,"/>
<approved hash="102,1,83.82,137.16,VCC,VDD_P3V3,,,,"/>
<approved hash="102,1,144.78,137.16,VCC,VDD_P3V3,,,,"/>
<approved hash="104,1,106.68,55.88,U1,VDD,VDD_P3V3,,,"/>
<approved hash="104,1,152.4,101.6,U1,VDD,VDD_P3V3,,,"/>
<approved hash="104,1,114.3,119.38,U1,VSS,GND,,,"/>
<approved hash="104,1,106.68,119.38,U1,VDD,VDD_P3V3,,,"/>
<approved hash="106,1,88.9,76.2,P0.01,,,,,"/>
<approved hash="106,1,88.9,93.98,P0.02,,,,,"/>
<approved hash="106,1,88.9,91.44,P0.03,,,,,"/>
<approved hash="106,1,88.9,88.9,P0.04,,,,,"/>
<approved hash="106,1,88.9,86.36,P0.05,,,,,"/>
<approved hash="106,1,88.9,83.82,P0.06,,,,,"/>
<approved hash="106,1,88.9,81.28,P0.07,,,,,"/>
<approved hash="106,1,88.9,78.74,P0.08,,,,,"/>
<approved hash="106,1,88.9,73.66,P0.09,,,,,"/>
<approved hash="106,1,109.22,55.88,P0.11,,,,,"/>
<approved hash="106,1,111.76,55.88,P0.12,,,,,"/>
<approved hash="106,1,114.3,55.88,P0.13,,,,,"/>
<approved hash="106,1,116.84,55.88,P0.14,,,,,"/>
<approved hash="106,1,119.38,55.88,P0.15,,,,,"/>
<approved hash="106,1,121.92,55.88,P0.16,,,,,"/>
<approved hash="106,1,124.46,55.88,P0.17,,,,,"/>
<approved hash="106,1,127,55.88,P0.18/SWO,,,,,"/>
<approved hash="106,1,129.54,55.88,P0.19,,,,,"/>
<approved hash="106,1,132.08,55.88,P0.20,,,,,"/>
<approved hash="106,1,134.62,55.88,P0.21/RESET,,,,,"/>
<approved hash="106,1,152.4,78.74,P0.22,,,,,"/>
<approved hash="106,1,152.4,81.28,P0.23,,,,,"/>
<approved hash="106,1,152.4,83.82,P0.24,,,,,"/>
<approved hash="106,1,134.62,119.38,P0.25,,,,,"/>
<approved hash="106,1,132.08,119.38,P0.26,,,,,"/>
<approved hash="106,1,129.54,119.38,P0.27,,,,,"/>
<approved hash="106,1,127,119.38,P0.28,,,,,"/>
<approved hash="106,1,124.46,119.38,P0.29,,,,,"/>
<approved hash="106,1,121.92,119.38,P0.30,,,,,"/>
<approved hash="106,1,119.38,119.38,P0.31,,,,,"/>
<approved hash="106,1,200.66,86.36,RF,,,,,"/>
<approved hash="209,1,152.4,73.66,SWDCLK,,,,,"/>
<approved hash="106,1,152.4,73.66,SWDCLK,,,,,"/>
<approved hash="106,1,152.4,76.2,SWDIO,,,,,"/>
</errors>
</schematic>
</drawing>
</eagle>
